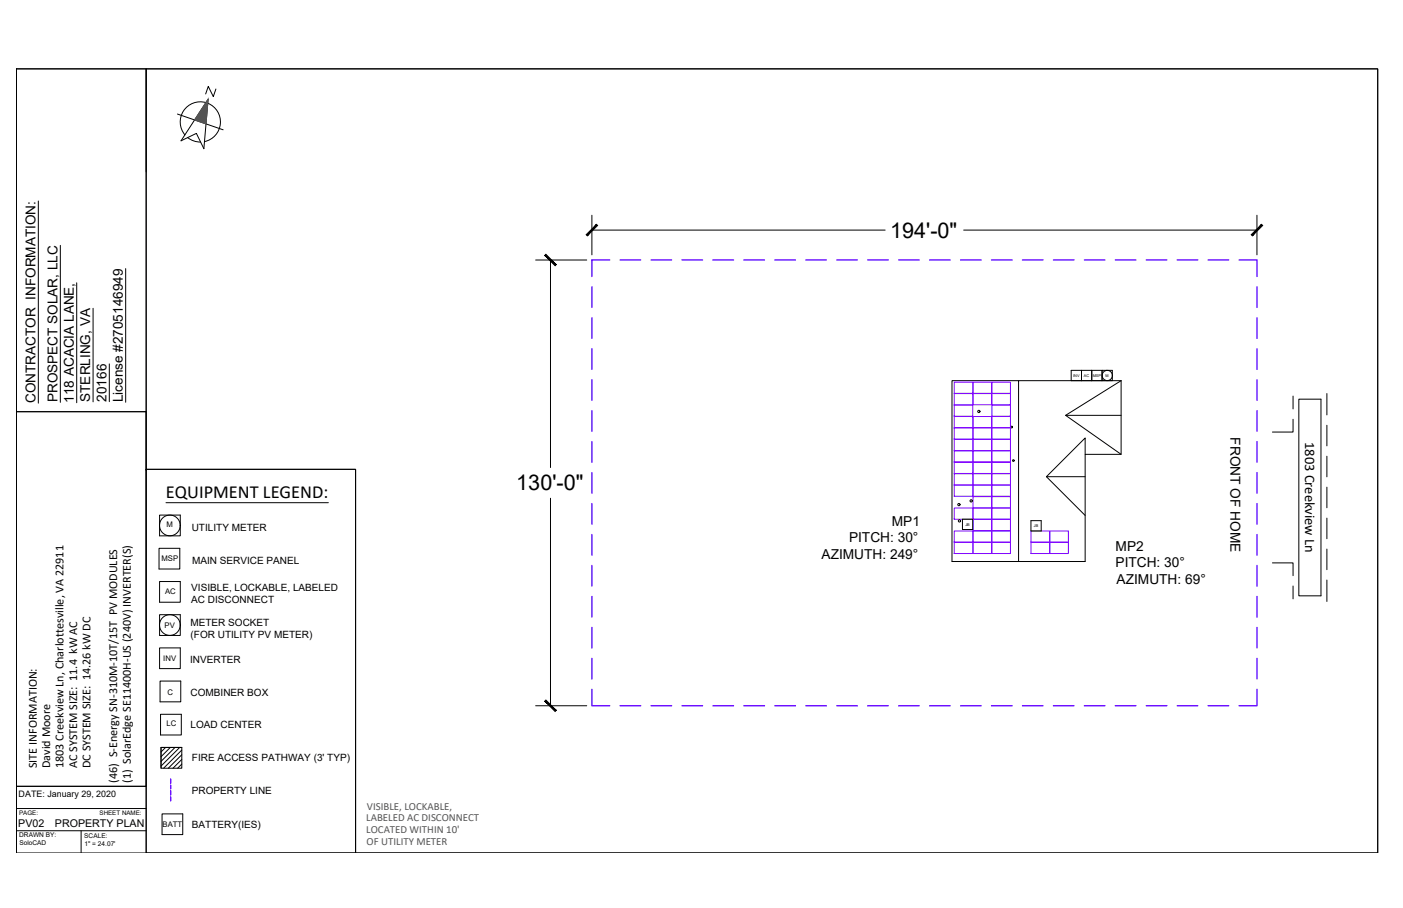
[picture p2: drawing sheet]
<svg xmlns="http://www.w3.org/2000/svg" width="432mm" height="279mm" viewBox="0 0 432 279" stroke-linecap="round" stroke-linejoin="round" font-family="sans-serif">
<!-- layer: 0 -->
<g fill="none" stroke="#000" stroke-width=".31">
<path d="M4.9 21.2h40.1v105.5h-40.1zM4.9 21.2v241.3h419.1v-241.3h-419.1v241.3v-6.3M45 21.2h379v241.3h-314.6v-118.1h-64.4v.3zM45 21.2v31.7M182.2 66.2v12.2M182.2 70.8h90.2M296.6 70.8h90.2M386.8 66.2v12.2M164.9 80h15.7M169.4 80v63.9M313.5 117.1h31.5M345 117.1v22.7h-11v33h-41v-55.7h20.5v55.7"/>
<path d="M345 117.1l-17 10.7 17 12M4.9 126.7h40.1v115.3h-40.1zM45 126.7v115.2M328 127.8h17M334 139.8v-5l-11.9 11.9 11.9 11.9M398 129v3.9h-6.4M398 121.9v3.9M399.7 122.8h6.9v60.5h-6.9zM408.4 121.1v6.6M408.4 130.9v6.3M169.4 153.3v63.9M322.1 146.7h11.9"/>
<path d="M408.4 140.4v6.3M408.4 149.9v6.4M408.4 159.4v6.4M391.6 173.2h6.4v3.9M408.4 169v6.3M408.4 178.5v6.6M398 180.3v4M164.9 217.2h15.7M51 230l-1.4 1.4M52.4 230l-2.8 2.9M53.9 230l-4.3 4.3M55.3 230l-5.7 5.7"/>
<path d="M56 230.8l-5.6 5.6M56 232.2l-4.2 4.2M56 233.7l-2.8 2.7M56 235.1l-1.3 1.3M4.9 242h40.1v20.5M4.9 248.8h40.1M4.9 255.6h40.1M25 255.6v6.9"/>
<circle cx="301.3" cy="126.6" r=".35"/>
<circle cx="311.4" cy="131.4" r=".26"/>
<circle cx="295.1" cy="155.3" r=".35"/>
<circle cx="298.9" cy="154.1" r=".35"/>
<circle cx="311.9" cy="141.7" r=".26"/>
<circle cx="52.3" cy="161.7" r="3.2"/>
<circle cx="295.3" cy="160.3" r=".35"/>
<circle cx="52.3" cy="192.3" r="3.2"/>
</g>
<!-- layer: Title Block -->
<g fill="none" stroke="#000" stroke-width=".31">
<path d="M11.8 61.8v62.3M18.6 75.5v48.3M23.6 87v36.9M28.6 94.9v28.8M38.7 82.7v41.1M33.6 112v11.6M329.7 117.1v-3.1h3.2v3.1v-3.1h3.1v3.1M342.3 114h-3.1v3.1M45 144.4h64.4v118.1h-64.4zM51.1 154.7h50M55.5 158.5h-6.4v6.4M55.3 168.7h-6.4v6.4"/>
<path d="M55.5 178.9h-6.4v6.4M296.2 162.9v-3.1h3.2v3.1M317.3 163.4v-3.2h3.1v3.2M55.5 199.4h-6.4v6.3M55.5 189.1h-6.4v6.4M55.6 209.6h-6.3v6.4M55.8 219.8h-6.4v6.4M56 230h-6.4v6.4M56.2 250.4h-6.3v6.4"/>
</g>
<!-- layer: _Property Line -->
<g fill="none" stroke="#4b00ff" stroke-width=".4">
<path d="M187.7 80h-5.5v5.1M190.8 80h6.4M200.4 80h6.3M209.9 80h6.3M219.4 80h6.4M228.9 80h6.4M238.5 80h6.3M248 80h6.3M257.5 80h6.4M267 80h6.4M276.6 80h6.3M286.1 80h6.3"/>
<path d="M295.6 80h6.4M305.1 80h6.4M314.7 80h6.3M324.2 80h6.3M333.7 80h6.4M343.2 80h6.4M352.8 80h6.3M362.3 80h6.3M371.8 80h6.4M381.3 80h5.6v5.1M182.2 88.3v6.3M182.2 97.8v6.3"/>
<path d="M386.9 88.3v6.3M386.9 97.8v6.3M182.2 107.3v6.4M182.2 116.8v6.4M386.9 107.3v6.4M386.9 116.8v6.4M182.2 126.4v6.3M182.2 135.9v6.3M386.9 126.4v6.3M386.9 135.9v6.3M182.2 145.4v6.4M182.2 154.9v6.4"/>
<path d="M386.9 145.4v6.4M386.9 154.9v6.4M182.2 164.5v6.3M182.2 174v6.3M386.9 164.5v6.3M386.9 174v6.3M182.2 183.5v6.4M182.2 193v6.4M386.9 183.5v6.4M386.9 193v6.4M182.2 212.1v5.1h5.5M182.2 202.6v6.3"/>
<path d="M190.8 217.2h6.4M200.4 217.2h6.3M209.9 217.2h6.3M219.4 217.2h6.4M228.9 217.2h6.4M238.5 217.2h6.3M248 217.2h6.3M257.5 217.2h6.4M267 217.2h6.4M276.6 217.2h6.3M286.1 217.2h6.3M295.6 217.2h6.4"/>
<path d="M305.1 217.2h6.4M314.7 217.2h6.3M324.2 217.2h6.3M333.7 217.2h6.4M343.2 217.2h6.4M352.8 217.2h6.3M362.3 217.2h6.3M371.8 217.2h6.4M386.9 212.1v5.1h-5.6M386.9 202.6v6.3M52.5 239.7v1.4M52.5 241.6v1.2"/>
<path d="M52.5 243.3v1.3M52.5 245.2v1.2"/>
</g>
<!-- layer: Module -->
<g fill="none" stroke="#7f00ff" stroke-width=".31">
<path d="M293.7 117.6h5.7v3.4h-5.7zM299.5 117.6h5.7v3.4h-5.7zM305.3 117.6h5.7v3.4h-5.7zM293.7 121.1h5.7v3.4h-5.7zM293.7 124.7h5.7v3.4h-5.7zM293.7 128.2h5.7v3.4h-5.7zM293.7 131.7h5.7v3.4h-5.7zM293.7 135.2h5.7v3.4h-5.7zM293.7 138.7h5.7v3.5h-5.7zM299.5 121.1h5.7v3.4h-5.7zM299.5 128.2h5.7v3.4h-5.7zM299.5 131.7h5.7v3.4h-5.7z"/>
<path d="M299.5 135.2h5.7v3.4h-5.7zM299.5 138.7h5.7v3.5h-5.7zM305.3 121.1h5.7v3.4h-5.7zM305.3 124.7h5.7v3.4h-5.7zM305.3 128.2h5.7v3.4h-5.7zM305.3 131.7h5.7v3.4h-5.7zM305.3 135.2h5.7v3.4h-5.7zM305.3 138.7h5.7v3.5h-5.7zM293.7 142.2h5.7v3.5h-5.7zM293.7 145.8h5.7v3.4h-5.7zM293.7 149.3h5.7v3.4h-5.7zM293.7 156.3h5.7v3.5h-5.7z"/>
<path d="M299.5 142.2h5.7v3.5h-5.7zM299.5 145.8h5.7v3.4h-5.7zM299.5 149.3h5.7v3.4h-5.7zM299.5 152.8h5.7v3.5h-5.7zM299.5 156.3h5.7v3.5h-5.7zM299.5 159.9h5.7v3.4h-5.7zM305.3 142.2h5.7v3.5h-5.7zM305.3 145.8h5.7v3.4h-5.7zM305.3 149.3h5.7v3.4h-5.7zM305.3 152.8h5.7v3.5h-5.7zM305.3 156.3h5.7v3.5h-5.7zM305.3 159.9h5.7v3.4h-5.7z"/>
<path d="M293.7 163.4h5.7v3.4h-5.7zM293.7 166.9h5.7v3.4h-5.7zM299.5 163.4h5.7v3.4h-5.7zM299.5 166.9h5.7v3.4h-5.7zM305.3 163.4h5.7v3.4h-5.7zM305.3 166.9h5.7v3.4h-5.7zM317.3 163.4h5.7v3.4h-5.7zM317.3 166.9h5.7v3.4h-5.7zM323.1 163.4h5.7v3.4h-5.7zM323.1 166.9h5.7v3.4h-5.7z"/>
</g>
<!-- layer: BOS Icons -->
<g fill="none" stroke="#000" stroke-width=".31">
<path d="M336 117.1v-3.1h3.2v3.1M342.3 114v3.1h-12.6M55.5 158.5v6.4h-6.4M55.3 168.7v6.4h-6.4M55.5 178.9v6.4h-6.4M296.2 162.9h3.2M317.3 163.4h3.1M55.5 199.4v6.3h-6.4M55.5 189.1v6.4h-6.4M55.6 209.6v6.4h-6.3M55.8 219.8v6.4h-6.4M49.6 230h6.4v6.4h-6.4z"/>
<path d="M56.2 250.4v6.4h-6.3"/>
<circle cx="340.8" cy="115.5" r="1.58"/>
</g>
<!-- layer: 0 -->
<path d="M111.7 245.8h37.3v15.4h-37.3z" fill="none" stroke="#fff" stroke-width=".31"/>
<g fill="#000" stroke="#000" stroke-width=".31">
<path d="M183.6 69l-2.9 3.6 3.2-3.2zM183.6 69l-2.9 3.6-.3-.4z"/>
<path d="M385.1 72.2l.3 .4 2.9-3.6zM388.3 69l.3 .4-3.2 3.2z"/>
<path d="M167.7 78.6l3.1 3.2 .4-.4zM167.7 78.6l.3-.3 3.2 3.1z"/>
<path d="M168 215.4l-.3 .4 3.5 2.8zM167.7 215.8l3.5 2.8-.4 .3z"/>
</g>
<!-- layer: Compass -->
<path d="M54.6 35.1l14.1 4.8M63.4 31.6a6.2 6.2 0 0 0-6.9 2.5 6.2 6.2 0 0 0 .4 7.4M64 31.8a6.2 6.2 0 0 1 3.8 6.3 6.2 6.2 0 0 1-4.9 5.5M64.1 30.5l-1.4 15.3-2.3-4.8-4.7 2.3zM66.4 27.4l-.8 2.3-1.5-3.1-.8 2.3M57.8 42.3l2.1 1.2 1.9 .2" fill="none" stroke="#000" stroke-width=".31"/>
<path d="M64.1 30.5l-.7 7.6-3.5-1.2z" fill="#f00" stroke="#f00" stroke-width=".31"/>
<g font-size="6.7">
<text x="274" y="73.2">194'-0&quot;</text>
<text x="158.9" y="150.9">130'-0&quot;</text>
</g>
<text font-size="5.7" x="51.1" y="153.2">EQUIPMENT LEGEND:</text>
<text font-size="4.4" x="401.7" y="136" transform="rotate(90 401.7 136)">1803 Creekview Ln</text>
<g font-size="4.2">
<text x="10.9" y="124.1" transform="rotate(-90 10.9 124.1)">CONTRACTOR INFORMATION:</text>
<text x="17.7" y="123.8" transform="rotate(-90 17.7 123.8)">PROSPECT SOLAR, LLC</text>
<text x="22.7" y="123.9" transform="rotate(-90 22.7 123.9)">118 ACACIA LANE,</text>
<text x="27.8" y="123.7" transform="rotate(-90 27.8 123.7)">STERLING, VA</text>
<text x="32.8" y="123.6" transform="rotate(-90 32.8 123.6)">20166</text>
<text x="37.8" y="123.8" transform="rotate(-90 37.8 123.8)">License #2705146949</text>
<text x="378.7" y="134.6" transform="rotate(90 378.7 134.6)">FRONT OF HOME</text>
<text x="274.5" y="161.8">MP1</text>
<text x="261.3" y="166.9">PITCH: 30°</text>
<text x="252.9" y="171.9">AZIMUTH: 249°</text>
<text x="343.4" y="169.5">MP2</text>
<text x="343.3" y="174.6">PITCH: 30°</text>
<text x="343.7" y="179.6">AZIMUTH: 69°</text>
</g>
<g font-size="3.7">
<text x="11.3" y="236.4" transform="rotate(-90 11.3 236.4)">SITE INFORMATION:</text>
<text x="15.5" y="236.4" transform="rotate(-90 15.5 236.4)">David Moore</text>
<text x="19.6" y="236.4" transform="rotate(-90 19.6 236.4)">1803 Creekview Ln, Charlottesville, VA 22911</text>
<text x="23.7" y="236.4" transform="rotate(-90 23.7 236.4)">AC SYSTEM SIZE: 11.4 kW AC</text>
<text x="27.8" y="236.4" transform="rotate(-90 27.8 236.4)">DC SYSTEM SIZE: 14.26 kW DC</text>
<text x="36.1" y="240.8" transform="rotate(-90 36.1 240.8)">(46) S-Energy SN-310M-10T/15T PV MODULES</text>
<text x="40.2" y="240.8" transform="rotate(-90 40.2 240.8)">(1) SolarEdge SE11400H-US (240V) INVERTER(S)</text>
</g>
<g font-size="3.3" fill="#545454">
<text x="112.9" y="249.2">VISIBLE, LOCKABLE,</text>
<text x="112.7" y="252.8">LABELED AC DISCONNECT</text>
<text x="112.7" y="256.3">LOCATED WITHIN 10'</text>
<text x="112.8" y="259.9">OF UTILITY METER</text>
</g>
<g font-size="3.3">
<text x="5.6" y="254.5">PV02</text>
<text x="16.9" y="254.6">PROPERTY PLAN</text>
</g>
<g font-size="3.1">
<text x="59" y="163.4">UTILITY METER</text>
<text x="59.1" y="173.4">MAIN SERVICE PANEL</text>
<text x="58.9" y="181.9">VISIBLE, LOCKABLE, LABELED</text>
<text x="58.9" y="185.6">AC DISCONNECT</text>
<text x="58.6" y="192.6">METER SOCKET</text>
<text x="58.7" y="196.3">(FOR UTILITY PV METER)</text>
<text x="58.5" y="204.1">INVERTER</text>
<text x="58.7" y="214.3">COMBINER BOX</text>
<text x="58.6" y="224">LOAD CENTER</text>
<text x="59.1" y="234.2">FIRE ACCESS PATHWAY (3' TYP)</text>
<text x="59.1" y="244.2">PROPERTY LINE</text>
<text x="59.1" y="254.7">BATTERY(IES)</text>
</g>
<text font-size="2.7" x="5.7" y="245.1">DATE: January 29, 2020</text>
<g font-size="2.4">
<text x="51.2" y="162.2">M</text>
<text x="49.7" y="172.7">MSP</text>
<text x="50.8" y="182.9">AC</text>
<text x="50.6" y="193.2">PV</text>
<text x="50.3" y="203.5">INV</text>
<text x="51.5" y="213.8">C</text>
<text x="51.3" y="223.5">LC</text>
<text x="50" y="254.5">BATT</text>
</g>
<g font-size="2">
<text x="5.9" y="257.7">DRAWN BY:</text>
<text x="25.9" y="257.7">SCALE:</text>
<text x="6" y="260.1">SoloCAD</text>
<text x="26" y="260.3">1&quot; = 24.07'</text>
</g>
<g font-size="1.9">
<text x="5.9" y="250.8">PAGE:</text>
<text x="30.6" y="250.8">SHEET NAME:</text>
</g>
<g font-size="1.2">
<text x="330.3" y="115.9">INV</text>
<text x="333.6" y="115.9">AC</text>
<text x="336.3" y="115.9">MSP</text>
<text x="340.3" y="115.9">M</text>
<text x="297.1" y="161.7">JB</text>
<text x="318.2" y="162.2">JB</text>
</g>
</svg>
